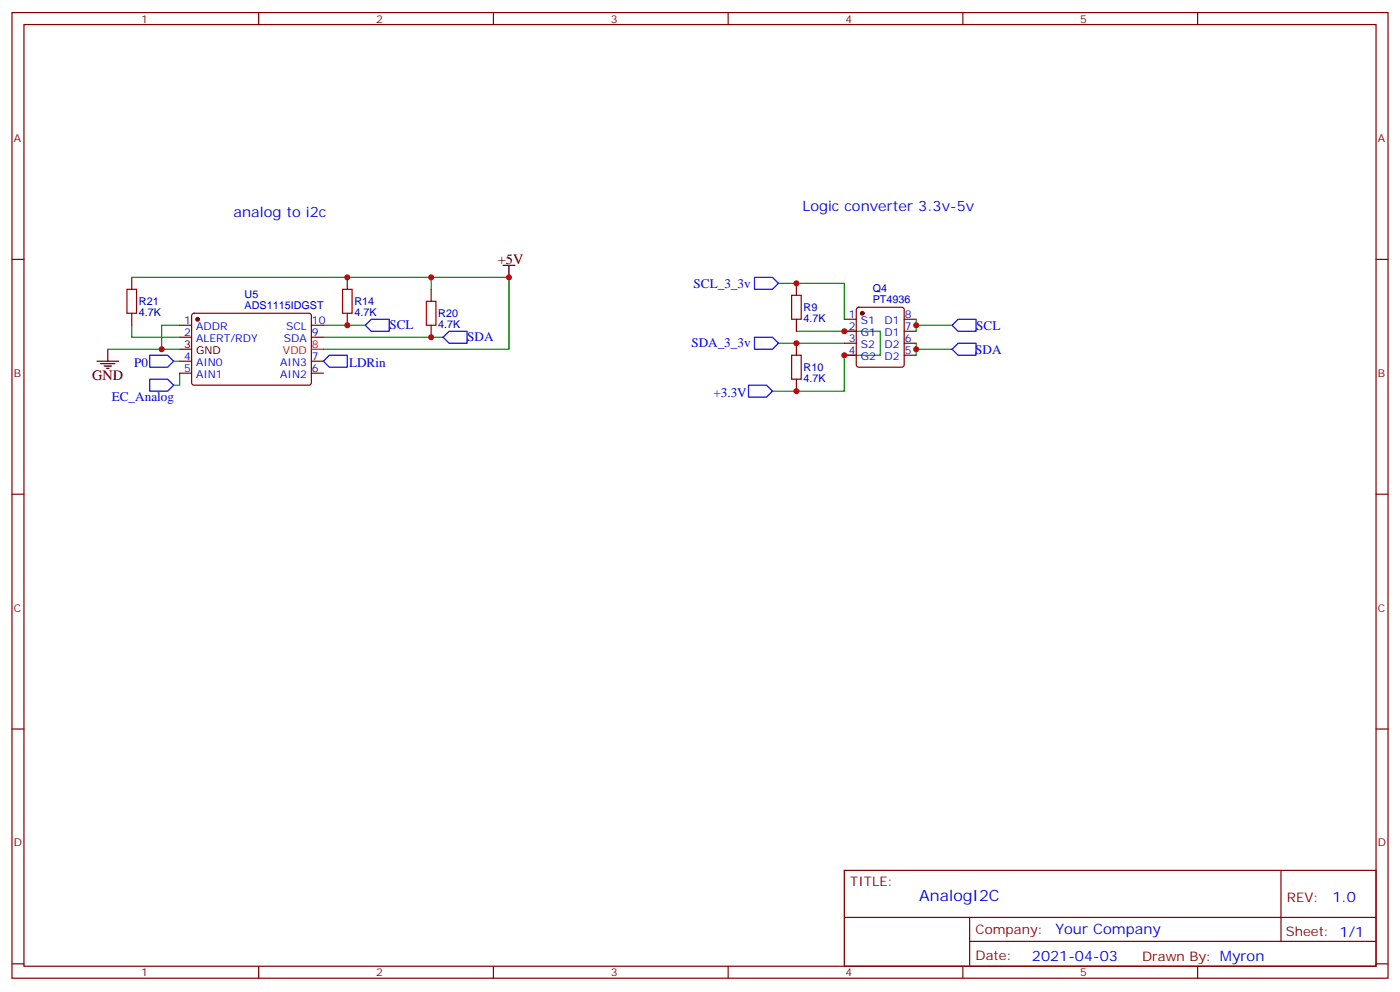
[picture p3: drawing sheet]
<svg xmlns="http://www.w3.org/2000/svg" width="412mm" height="292mm" viewBox="0 0 412 292" stroke-linecap="round" stroke-linejoin="round" font-family="sans-serif">
<g fill="none" stroke="#870000" stroke-width=".35">
<path d="M3.5 3.7h405.4v284.3h-405.4zM7.1 7.2h398.2v277.3h-398.2zM76.2 3.7v3.5M145.3 3.7v3.5M214.5 3.7v3.5M283.6 3.7v3.5M352.8 3.7v3.5M3.5 76.4h3.6M405.3 76.4h3.6M38.8 81.7v3.5M38.8 92.3v3.5M52.9 95.8h3.5"/>
<path d="M52.9 99.3h3.5M56.7 92.5l.4-.2h34.2l.4 .7v20l-.7 .4h-34.1l-.5-.7v-19.7zM91.7 95.8h3.5M91.7 99.3h3.5M102.3 81.7v3.5M102.3 92.3v3.5M127 85.2v3.5M127 95.8v3.5M234.6 83.4v3.6M234.6 94v3.5M248.7 94h3.5M248.7 97.5h3.5"/>
<path d="M252.5 90.7l.4-.2h12.7l.5 .2 .2 .5v16.2l-.2 .5-.5 .2h-12.7l-.5-.2-.2-.5v-16.2zM266.3 94h3.6M266.3 97.5h3.6M52.9 106.4h3.5M52.9 109.9h3.5M91.7 106.4h3.5M91.7 109.9h3.5M234.6 101.1v3.5M234.6 111.7v3.5M248.7 101.1h3.5M248.7 104.6h3.5M266.3 101.1h3.6"/>
<path d="M266.3 104.6h3.6M3.5 145.5h3.6M405.3 145.5h3.6M3.5 214.7h3.6M405.3 214.7h3.6M248.7 256.3h156.6v28.2h-156.6zM377.3 256.3v20.9M248.7 270.1h156.5M285.6 277.2h119.6M285.6 270.1v14.2M3.5 283.8h3.6M76.2 284.5v3.5"/>
<path d="M145.3 284.5v3.5M214.5 284.5v3.5M283.6 284.5v3.5M352.8 284.5v3.5M405.3 283.8h3.6"/>
</g>
<g fill="none" stroke="#008700" stroke-width=".35">
<path d="M38.8 95.8v3.5h14.1M38.8 81.7h88.2v3.5M52.9 95.8h-5.3v7M95.2 95.8h12.4M95.2 99.3h35.3M127 81.7h22.9v21.1h-54.7M229.3 83.4h19.4v10.6M234.6 97.5h24.7v7.1h-10.6v10.6h-21.2M269.9 94v1.8h10.6M269.9 95.8v1.7M31.7 102.8h21.2M51.2 106.4h1.7"/>
<path d="M52.9 109.9v3.5h-1.7M229.3 101.1h19.4M269.9 101.1v1.7M280.5 102.8h-10.6v1.8"/>
</g>
<path d="M109.4 94h5.3v3.5h-5.3l-1.8-1.7zM132.3 97.5h5.3v3.6h-5.3l-1.8-1.8zM222.2 99.3h5.3l1.8 1.8-1.8 1.7h-5.3zM222.2 81.7h5.3l1.8 1.7-1.8 1.8h-5.3zM282.2 94h5.3v3.5h-5.3l-1.7-1.7zM44.1 104.6h5.3l1.8 1.8-1.8 1.7h-5.3zM44.1 111.7h5.3l1.8 1.7-1.8 1.8h-5.3zM95.2 106.4l1.8-1.8h5.3v3.5h-5.3zM220.5 113.4h5.3l1.7 1.8-1.7 1.7h-5.3zM282.2 101.1h5.3v3.5h-5.3l-1.7-1.8z" fill="none" stroke="#00f" stroke-width=".35"/>
<path d="M37.4 85.2h2.8v7.1h-2.8zM100.9 85.2h2.8v7.1h-2.8zM125.6 88.7h2.8v7.1h-2.8zM233.2 87h2.8v7h-2.8zM233.2 104.6h2.8v7.1h-2.8z" fill="none" stroke="#a10000" stroke-width=".35"/>
<g fill="#870000" stroke="#870000" stroke-width=".35">
<circle cx="254" cy="92.3" r=".53"/>
<circle cx="58.2" cy="94" r=".53"/>
</g>
<path d="M148.2 78.1h3.5M149.9 78.1v3.6M28.6 106.4h6.3M29.6 107.1h4.3M30.7 107.8h2.1M31.4 108.5h.7M31.7 102.8v3.6M52.9 102.8h3.5" fill="none" stroke="#000" stroke-width=".35"/>
<path d="M91.7 102.8h3.5" fill="none" stroke="#f00" stroke-width=".35"/>
<g fill="#c00">
<circle cx="248.7" cy="97.5" r=".88"/>
<circle cx="248.7" cy="104.6" r=".88"/>
<circle cx="234.6" cy="115.2" r=".88"/>
<circle cx="234.6" cy="101.1" r=".88"/>
<circle cx="234.6" cy="83.4" r=".88"/>
<circle cx="102.3" cy="81.7" r=".88"/>
<circle cx="47.6" cy="102.8" r=".88"/>
<circle cx="149.9" cy="81.7" r=".88"/>
<circle cx="127" cy="81.7" r=".88"/>
<circle cx="127" cy="99.3" r=".88"/>
<circle cx="102.3" cy="95.8" r=".88"/>
<circle cx="269.9" cy="102.8" r=".88"/>
<circle cx="269.9" cy="95.8" r=".88"/>
</g>
<text font-size="4.6" fill="#00f" x="270.8" y="265.3">AnalogI2C</text>
<g font-size="4.2" fill="#00f">
<text x="68.8" y="64">analog to i2c</text>
<text x="236.4" y="62.3">Logic converter 3.3v-5v</text>
<text x="392.5" y="265.6">1.0</text>
<text x="310.9" y="275.1">Your Company</text>
<text x="304" y="282.9">2021-04-03</text>
</g>
<g font-size="4.2">
<text x="146.6" y="77.8">+5V</text>
<text x="27.2" y="112">GND</text>
</g>
<g font-size="3.9" fill="#00f">
<text x="204.3" y="84.7">SCL_3_3v</text>
<text x="114.7" y="97">SCL</text>
<text x="137.7" y="100.5">SDA</text>
<text x="287.6" y="97.1">SCL</text>
<text x="203.7" y="102.3">SDA_3_3v</text>
<text x="287.3" y="104.1">SDA</text>
<text x="39.5" y="108.1">P0</text>
<text x="102.8" y="108.1">LDRin</text>
<text x="32.9" y="118.2">EC_Analog</text>
<text x="210.1" y="116.9">+3.3V</text>
</g>
<g font-size="3.9" fill="#800">
<text x="250.5" y="260.9">TITLE:</text>
<text x="379.1" y="265.6">REV:</text>
<text x="287.4" y="275.1">Company:</text>
<text x="378.7" y="275.7">Sheet: 1/1</text>
<text x="287.4" y="282.8">Date:</text>
<text x="336.4" y="282.8">Drawn By: Myron</text>
</g>
<g font-size="3.2" fill="#800">
<text x="41.6" y="6.7">1</text>
<text x="110.8" y="6.7">2</text>
<text x="179.9" y="6.7">3</text>
<text x="249.1" y="6.7">4</text>
<text x="318.2" y="6.7">5</text>
<text x="4.1" y="41.8">A</text>
<text x="405.9" y="41.8">A</text>
<text x="4.1" y="110.9">B</text>
<text x="405.9" y="110.9">B</text>
<text x="4.1" y="180.1">C</text>
<text x="405.9" y="180.1">C</text>
<text x="4.1" y="249.2">D</text>
<text x="405.9" y="249.2">D</text>
<text x="41.6" y="287.5">1</text>
<text x="110.8" y="287.5">2</text>
<text x="179.9" y="287.5">3</text>
<text x="249.1" y="287.5">4</text>
<text x="318.2" y="287.5">5</text>
</g>
<g font-size="3.2" fill="#000080">
<text x="40.9" y="89.9">R21</text>
<text x="72" y="87.8">U5</text>
<text x="104.4" y="89.9">R14</text>
<text x="257.1" y="89.3">PT4936</text>
<text x="257.1" y="86.1">Q4</text>
<text x="40.9" y="93">4.7K</text>
<text x="72" y="91.1">ADS1115IDGST</text>
<text x="104.4" y="93">4.7K</text>
<text x="129.1" y="93.4">R20</text>
<text x="236.7" y="94.8">4.7K</text>
<text x="236.7" y="91.6">R9</text>
<text x="129.1" y="96.6">4.7K</text>
<text x="236.7" y="112.4">4.7K</text>
<text x="236.7" y="109.3">R10</text>
</g>
<g font-size="3.2" fill="#00f">
<text x="54.3" y="95.4">1</text>
<text x="91.9" y="95.4">10</text>
<text x="250" y="93.7">1</text>
<text x="253.5" y="95.4">S1</text>
<text x="260.6" y="95.4">D1</text>
<text x="266.5" y="93.7">8</text>
<text x="54.3" y="99">2</text>
<text x="57.7" y="97.2">ADDR</text>
<text x="57.7" y="100.7">ALERT/RDY</text>
<text x="83.6" y="100.7">SDA</text>
<text x="84.3" y="97.2">SCL</text>
<text x="91.9" y="99">9</text>
<text x="250" y="97.2">2</text>
<text x="250" y="100.7">3</text>
<text x="253.5" y="99">G1</text>
<text x="260.6" y="99">D1</text>
<text x="266.5" y="100.7">6</text>
<text x="266.5" y="97.2">7</text>
<text x="54.3" y="106">4</text>
<text x="57.7" y="107.8">AIN0</text>
<text x="82.5" y="107.8">AIN3</text>
<text x="91.9" y="106">7</text>
<text x="250" y="104.2">4</text>
<text x="253.5" y="102.5">S2</text>
<text x="253.5" y="106">G2</text>
<text x="260.6" y="106">D2</text>
<text x="260.6" y="102.5">D2</text>
<text x="266.5" y="104.2">5</text>
<text x="54.3" y="109.5">5</text>
<text x="57.7" y="111.3">AIN1</text>
<text x="82.5" y="111.3">AIN2</text>
<text x="91.9" y="109.5">6</text>
</g>
<g font-size="3.2">
<text x="54.3" y="102.5">3</text>
<text x="57.7" y="104.2">GND</text>
</g>
<g font-size="3.2" fill="#f00">
<text x="83.4" y="104.2">VDD</text>
<text x="91.9" y="102.5">8</text>
</g>
</svg>
